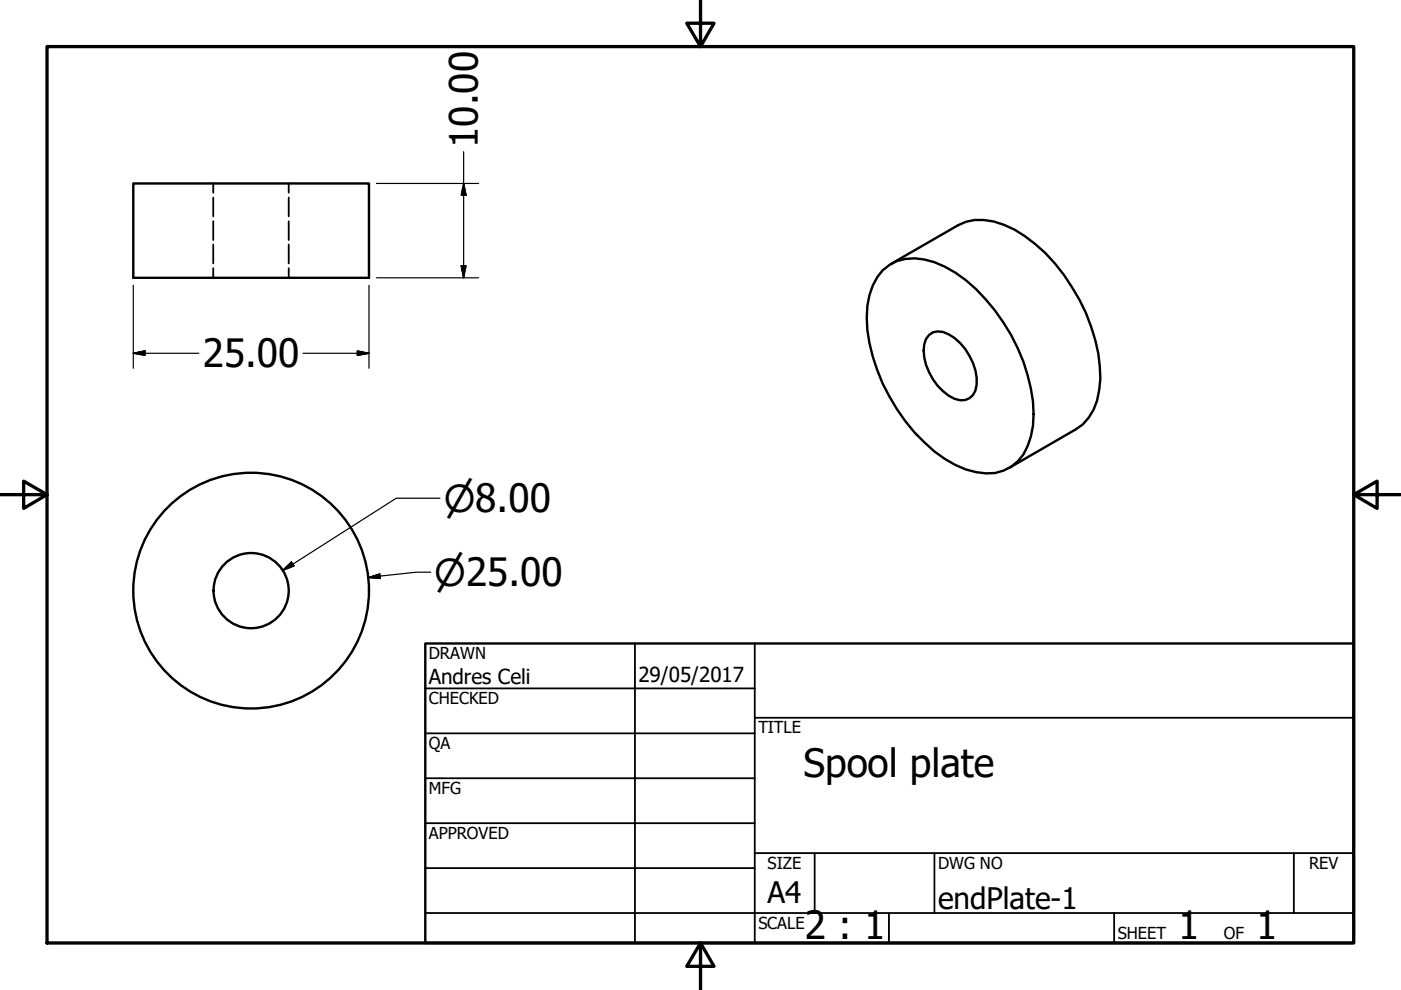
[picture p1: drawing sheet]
<svg xmlns="http://www.w3.org/2000/svg" width="297mm" height="210mm" viewBox="0 0 297 210" stroke-linecap="round" stroke-linejoin="round" font-family="sans-serif">
<!-- layer: Visible (ANSI) -->
<g fill="none" stroke="#000" stroke-width=".51">
<path d="M28.3 38.9h49.9v20h-49.9zM187.1 57.3a10.2 10.2 0 0 1 11-1.7 29 29 0 0 1 12.8 10.2 37.8 37.8 0 0 1 8.2 22 16.3 16.3 0 0 1-2.1 8.6 9.2 9.2 0 0 1-10.1 3.7 21.7 21.7 0 0 1-10.9-6.3 39.2 39.2 0 0 1-12.2-26.5 14.7 14.7 0 0 1 3.3-10zM189 55.9l14.1-8.1a10.7 10.7 0 0 1 9.8-.1 31.8 31.8 0 0 1 14.4 13.2 37.5 37.5 0 0 1 6 19.3 13.7 13.7 0 0 1-3.7 9.8l-1.5 1-14.2 8.2M197 71a3.4 3.4 0 0 1 4.2-.1 12.3 12.3 0 0 1 5.9 10.6 3.2 3.2 0 0 1-4.7 3.1 11.8 11.8 0 0 1-6.4-11.6l.3-1.1zM45.3 125.2a8 8 0 0 1 11.6-7 8 8 0 0 1 .9 13.6 8 8 0 0 1-12.5-5.5v-1.1"/>
<circle cx="53.2" cy="125.2" r="25"/>
</g>
<!-- layer: Hidden (ANSI) -->
<path d="M45.2 38.9v2M61.2 38.9v2M45.2 41.9v4M45.2 46.9v4M45.2 51.9v4M45.2 56.9v2M61.2 41.9v4M61.2 46.9v4M61.2 51.9v4M61.2 56.9v2" fill="none" stroke="#000" stroke-width=".38"/>
<!-- layer: Border (ANSI) -->
<path d="M148.5 -.1v10l-2.9-5h5.8l-2.9 5M10 9.9h277v190h-277zM0 104.9h10l-5-2.9v5.8l5-2.9M287 104.9l5 2.9v-5.8l-5 2.9h10M148.5 199.9l2.9 5h-5.8l2.9-5v10" fill="none" stroke="#000" stroke-width=".7"/>
<!-- layer: Title (ANSI) -->
<g fill="none" stroke="#000" stroke-width=".38">
<path d="M134.6 136.4v63.5M160 136.4v63.5M90.2 146h69.8M90.2 155.5h69.8M160 152.2h127M90.2 165h69.8M90.2 174.5h69.8M90.2 193.6h196.8M90.2 184.1h69.8M160 180.9h127M172.7 180.9v12.7M188.5 193.6v6.3"/>
<path d="M198.1 180.9v12.7M236.2 193.6v6.3M274.3 180.9v12.7"/>
</g>
<path d="M90.2 136.4h196.8v63.5h-196.8z" fill="none" stroke="#000" stroke-width=".51"/>
<!-- layer: Dimension (ANSI) -->
<g fill="none" stroke="#000" stroke-width=".25">
<path d="M79.8 38.9h21.7M98.3 38.9l.5 2.5h-1zM98.3 32.2v26.7M79.8 58.9h21.7M97.8 56.4h1l-.5 2.5zM28.3 74.9l2.4-.5v.9zM28.3 74.9h13.9M28.3 60.5v17.6M64.3 74.9h13.9M75.8 74.4l2.4 .5-2.4 .4zM78.2 60.5v17.6M93.3 105.6h-9.3l-24.1 15.3"/>
<path d="M59.9 120.9l1.9-1.7 .6 .8zM78.1 122.5l2.4-.8 .1 1zM91.3 121.3h-3l-10.2 1.2"/>
</g>
<path d="M97.8 56.4l.5 2.5zM97.8 56.4h1l-.5 2.5zM98.3 38.9l.5 2.5zM98.3 38.9l.5 2.5h-1zM28.3 74.9l2.4-.5zM28.3 74.9l2.4-.5v.9zM75.8 75.3l2.4-.4zM75.8 74.4l2.4 .5-2.4 .4zM59.9 120.9l1.9-1.7zM59.9 120.9l1.9-1.7 .6 .8zM78.1 122.5l2.4-.8zM78.1 122.5l2.4-.8 .1 1z" fill="#000" stroke="#000" stroke-width=".25"/>
<g font-size="8.3">
<text x="101.3" y="31.3" transform="rotate(-90 101.3 31.3)">10.00</text>
<text x="43" y="77.9">25.00</text>
<text x="170.4" y="164.7">Spool plate</text>
<text x="170.6" y="199.2">2 : 1</text>
<text x="249.8" y="199.1">1</text>
<text x="266.3" y="199.1">1</text>
</g>
<g font-size="7.9">
<text x="94.1" y="108.5">⌀8.00</text>
<text x="92.1" y="124.2">⌀25.00</text>
</g>
<g font-size="6.3">
<text x="162.8" y="191.4">A4</text>
<text x="198.9" y="192.7">endPlate-1</text>
</g>
<g font-size="4.4">
<text x="90.9" y="145.1">Andres Celi</text>
<text x="135.4" y="144.5">29/05/2017</text>
</g>
<g font-size="3.5">
<text x="90.9" y="139.7">DRAWN</text>
<text x="90.9" y="149.3">CHECKED</text>
<text x="160.8" y="155.5">TITLE</text>
<text x="90.9" y="158.8">QA</text>
<text x="90.9" y="168.3">MFG</text>
<text x="90.9" y="177.8">APPROVED</text>
<text x="162.8" y="184.2">SIZE</text>
<text x="198.9" y="184.2">DWG NO</text>
<text x="277.6" y="184.2">REV</text>
<text x="160.8" y="196.9">SCALE</text>
<text x="237" y="199.1">SHEET</text>
<text x="259.5" y="199.1">OF</text>
</g>
</svg>
